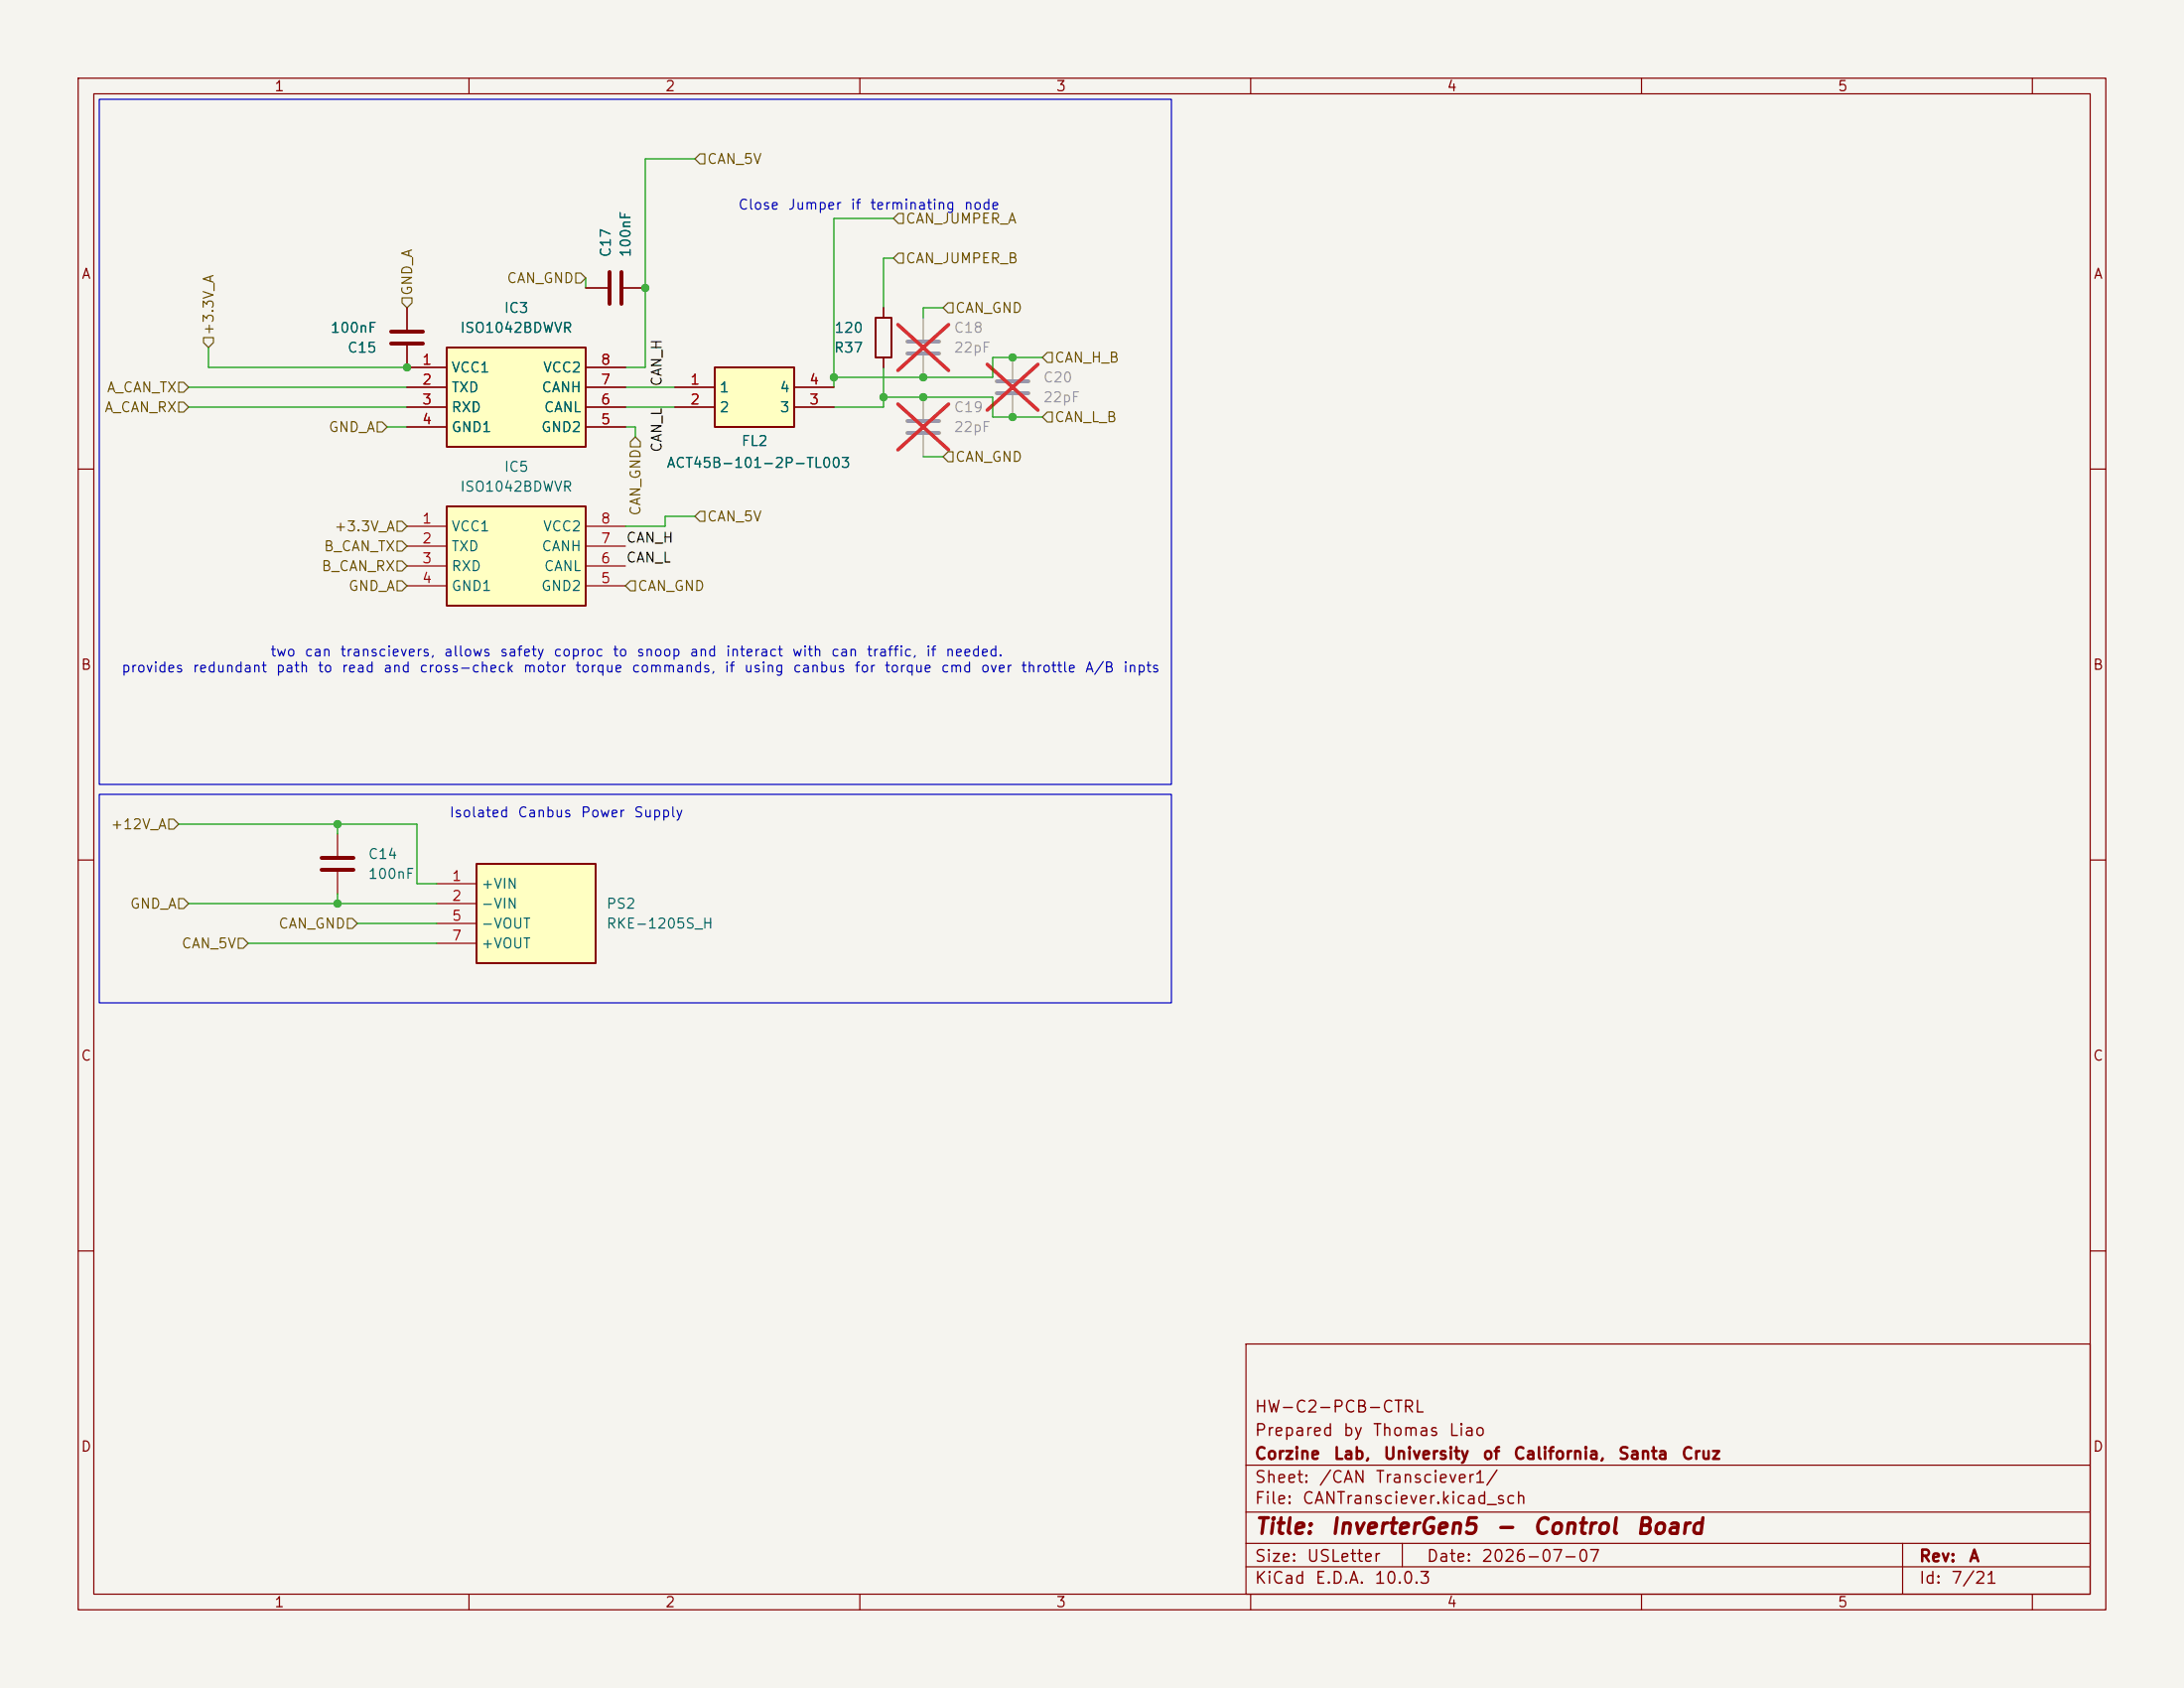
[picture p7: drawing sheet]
<svg xmlns="http://www.w3.org/2000/svg" width="279mm" height="216mm" viewBox="0 0 279 216" stroke-linecap="round" stroke-linejoin="round" font-family="sans-serif">
<path d="M0 0h279.4v215.9h-279.4z" fill="#f5f4ef" stroke="#f5f4ef" stroke-width=".13"/>
<g fill="none" stroke="#840000" stroke-width=".15">
<path d="M10 10h259.4v195.9h-259.4zM12 12h255.4v191.9h-255.4zM60 10v2M110 10v2M160 10v2M210 10v2M260 10v2M113 39.4v1.2M113 45.7v1.3M10 60h2M267.4 60h2M10 110h2"/>
<path d="M43.2 106.7v2.8M43.2 111.5v2.8M267.4 110h2M10 160h2M159.4 171.9h108v32h-108zM267.4 160h2M159.4 197.4h108M159.4 193.4h108M159.4 187.4h108M179.4 197.4v3M243.4 197.4v6.5M60 203.9v2"/>
<path d="M110 203.9v2M159.4 200.4h108M160 203.9v2M210 203.9v2M260 203.9v2"/>
</g>
<path d="M116.1 43.7h4M116.1 45.2h4M116.1 53.8h4M116.1 55.4h4M127.5 48.8h4.1M127.5 50.3h4.1" fill="none" stroke="#9c9b98" stroke-width=".51"/>
<path d="M118.1 40.6v2.8M118.1 45.5v2.8M118.1 50.8v2.8M118.1 55.6v2.8M129.5 45.7v2.8M129.5 50.5v2.8" fill="none" stroke="#9c9b98" stroke-width=".15"/>
<path d="M114.9 41.5l6.4 5.9M114.9 51.7l6.4 5.8M121.3 41.5l-6.4 5.9M121.3 51.7l-6.4 5.8M126.3 46.6l6.5 5.9M132.8 46.6l-6.5 5.9" fill="none" stroke="#e12e31" stroke-width=".46"/>
<path d="M112 40.6h2v5.1h-2z" fill="none" stroke="#840000" stroke-width=".25"/>
<path d="M41.1 109.7h4.1M41.1 111.3h4.1" fill="none" stroke="#840000" stroke-width=".51"/>
<path d="M61 110.5h15.2v12.7h-15.2z" fill="#ffffc2"/>
<path d="M61 110.5h15.2v12.7h-15.2z" fill="none" stroke="#840000" stroke-width=".25"/>
<path d="M55.9 113h5.1M55.9 115.6h5.1M55.9 118.1h5.1M55.9 120.7h5.1" fill="none" stroke="#840000" stroke-width=".15"/>
<path d="M91.4 47h10.2v7.6h-10.2z" fill="#ffffc2"/>
<path d="M91.4 47h10.2v7.6h-10.2z" fill="none" stroke="#840000" stroke-width=".25"/>
<path d="M74.9 36.8h2.8M79.8 36.8h2.7M86.4 49.5h5M86.4 52.1h5M101.6 49.5h5.1M101.6 52.1h5.1" fill="none" stroke="#840000" stroke-width=".15"/>
<path d="M78 34.8v4.1M79.5 34.8v4.1" fill="none" stroke="#840000" stroke-width=".51"/>
<path d="M57.1 64.8h17.8v12.7h-17.8z" fill="#ffffc2"/>
<path d="M57.1 64.8h17.8v12.7h-17.8z" fill="none" stroke="#840000" stroke-width=".25"/>
<path d="M52.1 39.4v2.8M52.1 44.2v2.8M52.1 67.3h5M52.1 69.9h5M52.1 72.4h5M52.1 74.9h5M74.9 67.3h5.1M74.9 69.9h5.1M74.9 72.4h5.1M74.9 74.9h5.1" fill="none" stroke="#840000" stroke-width=".15"/>
<path d="M50 43.9h4.1M50 42.4h4.1" fill="none" stroke="#840000" stroke-width=".51"/>
<path d="M57.1 44.5h17.8v12.7h-17.8z" fill="#ffffc2"/>
<path d="M57.1 44.5h17.8v12.7h-17.8z" fill="none" stroke="#840000" stroke-width=".25"/>
<g fill="none" stroke="#840000" stroke-width=".15">
<path d="M52.1 39.4v2.8M74.9 36.8h2.8M79.8 36.8h2.7M113 39.4v1.2M52.1 44.2v2.8h5M52.1 49.5h5M52.1 52.1h5M52.1 54.6h5M74.9 47h5.1M74.9 49.5h5.1M74.9 52.1h5.1M74.9 54.6h5.1"/>
<path d="M86.4 49.5h5M86.4 52.1h5M101.6 49.5h5.1M101.6 52.1h5.1M113 45.7v1.3"/>
</g>
<g fill="none" stroke="#725600" stroke-width=".15">
<path d="M89.5 19.7h.7v1.3h-.7l-.6-.7zM51.4 38.1h1.3v.6l-.6 .7-.7-.7zM73.7 34.9h.6l.6 .7-.6 .6h-.6zM114.9 27.3h.7v1.3h-.7l-.6-.7zM114.9 32.4h.7v1.3h-.7l-.6-.7zM120.6 39.4l.7-.7h.6v1.3h-.6zM22.9 51.4h.6l.6 .7-.6 .6h-.6zM22.9 48.9h.6l.6 .6-.6 .7h-.6zM26 43.2h1.3v.6l-.6 .7-.7-.7zM48.3 54h.6l.6 .6-.6 .6h-.6zM81.3 55.9l.6 .6v.7h-1.3v-.7zM121.3 57.8h.6v1.3h-.6l-.7-.7z"/>
<path d="M134 45.1h.6v1.3h-.6l-.7-.7zM134 52.7h.6v1.3h-.6l-.7-.7zM50.8 66.7h.6l.7 .6-.7 .6h-.6zM50.8 69.2h.6l.7 .7-.7 .6h-.6zM50.8 71.8h.6l.7 .6-.7 .6h-.6zM50.8 74.3h.6l.7 .6-.7 .7h-.6zM80 74.9l.6-.6h.7v1.3h-.7zM88.9 66l.6-.6h.7v1.3h-.7zM21.6 104.8h.6l.7 .6-.7 .6h-.6zM22.9 114.9h.6l.6 .7-.6 .6h-.6zM44.4 117.5h.7l.6 .6-.6 .6h-.7zM30.5 120h.6l.6 .7-.6 .6h-.6z"/>
</g>
<g fill="none" stroke="#009600" stroke-width=".15">
<path d="M74.9 35.6v1.2M88.9 20.3h-6.4v26.7h-2.5M114.3 27.9h-7.6v21.6M114.3 33h-1.3v6.4M120.6 39.4h-2.5v1.2M24.1 52.1h28M24.1 49.5h28M26.7 44.5v2.5h25.4M49.5 54.6h2.6M80 52.1h6.4M80 49.5h6.4M80 54.6h1.3v1.3"/>
<path d="M113 50.8h14v2.5h6.3M113 47v5.1h-6.3M118.1 58.4h2.5M133.3 45.7h-6.3v2.6h-20.3M88.9 66h-3.8v1.3h-5.1M22.9 105.4h30.4v7.6h2.6M24.1 115.6h31.8M43.2 105.4v1.3M43.2 114.3v1.3M45.7 118.1h10.2M31.7 120.7h24.2"/>
</g>
<path d="M12.7 12.7h137.2v87.6h-137.2zM12.7 101.6h137.2v26.7h-137.2z" fill="none" stroke="#0000c2" stroke-width=".15"/>
<g fill="#009600" stroke="#009600" stroke-width=".13">
<circle cx="106.7" cy="48.3" r=".46"/>
<circle cx="129.5" cy="45.7" r=".46"/>
<circle cx="113" cy="50.8" r=".46"/>
<circle cx="118.1" cy="50.8" r=".46"/>
<circle cx="118.1" cy="48.3" r=".46"/>
<circle cx="129.5" cy="53.3" r=".46"/>
<circle cx="52.1" cy="47" r=".46"/>
<circle cx="82.5" cy="36.8" r=".46"/>
<circle cx="43.2" cy="105.4" r=".46"/>
<circle cx="43.2" cy="115.6" r=".46"/>
</g>
<g font-size="2" fill="#840000">
<text x="160.4" y="196.7">Title:</text>
<text x="170.1" y="196.7">InverterGen5</text>
<text x="191.2" y="196.7">-</text>
<text x="196" y="196.7">Control</text>
<text x="209.1" y="196.7">Board</text>
</g>
<g font-size="1.5" fill="#840000">
<text x="160.4" y="184">Prepared</text>
<text x="160.4" y="181">HW-C2-PCB-CTRL</text>
<text x="171.7" y="184">by</text>
<text x="175.5" y="184">Thomas</text>
<text x="185.2" y="184">Liao</text>
<text x="160.4" y="190">Sheet:</text>
<text x="160.4" y="187">Corzine</text>
<text x="168.6" y="190">/CAN</text>
<text x="170.5" y="187">Lab,</text>
<text x="175.9" y="190">Transciever1/</text>
<text x="176.9" y="187">University</text>
<text x="189.6" y="187">of</text>
<text x="193.5" y="187">California,</text>
<text x="206.9" y="187">Santa</text>
<text x="215" y="187">Cruz</text>
<text x="160.4" y="192.7">File:</text>
<text x="166.5" y="192.7">CANTransciever.kicad_sch</text>
<text x="160.4" y="202.9">KiCad</text>
<text x="160.4" y="200.1">Size:</text>
<text x="167.1" y="200.1">USLetter</text>
<text x="168.1" y="202.9">E.D.A.</text>
<text x="175.7" y="202.9">10.0.3</text>
<text x="182.4" y="200.1">Date:</text>
<text x="189.4" y="200.1">2026-07-07</text>
<text x="245.4" y="200.1">Rev:</text>
<text x="245.4" y="202.9">Id:</text>
<text x="249.5" y="202.9">7/21</text>
<text x="251.8" y="200.1">A</text>
</g>
<g font-size="1.3" fill="#840000">
<text x="35" y="12">1</text>
<text x="85" y="12">2</text>
<text x="135" y="12">3</text>
<text x="185" y="12">4</text>
<text x="235" y="12">5</text>
<text x="10.3" y="36">A</text>
<text x="267.7" y="36">A</text>
<text x="10.3" y="86">B</text>
<text x="267.7" y="86">B</text>
<text x="10.3" y="136">C</text>
<text x="267.7" y="136">C</text>
<text x="10.3" y="186">D</text>
<text x="267.7" y="186">D</text>
<text x="35" y="205.9">1</text>
<text x="85" y="205.9">2</text>
<text x="135" y="205.9">3</text>
<text x="185" y="205.9">4</text>
<text x="235" y="205.9">5</text>
</g>
<g font-size="1.3" fill="#725600">
<text x="90.4" y="21.3">CAN_5V</text>
<text x="115.8" y="28.9">CAN_JUMPER_A</text>
<text x="115.8" y="34">CAN_JUMPER_B</text>
<text x="53" y="37.9" transform="rotate(-90 53 37.9)">GND_A</text>
<text x="64.7" y="36.5">CAN_GND</text>
<text x="122.1" y="40.3">CAN_GND</text>
<text x="27.6" y="43" transform="rotate(-90 27.6 43)">+3.3V_A</text>
<text x="134.8" y="46.7">CAN_H_B</text>
<text x="13.3" y="53">A_CAN_RX</text>
<text x="13.6" y="50.5">A_CAN_TX</text>
<text x="41.9" y="55.6">GND_A</text>
<text x="122.1" y="59.4">CAN_GND</text>
<text x="134.8" y="54.3">CAN_L_B</text>
<text x="41.3" y="70.8">B_CAN_TX</text>
<text x="42.7" y="68.3">+3.3V_A</text>
<text x="82.3" y="66.1" transform="rotate(-90 82.3 66.1)">CAN_GND</text>
<text x="90.4" y="67">CAN_5V</text>
<text x="41" y="73.4">B_CAN_RX</text>
<text x="44.5" y="75.9">GND_A</text>
<text x="81.5" y="75.9">CAN_GND</text>
<text x="14.1" y="106.4">+12V_A</text>
<text x="16.5" y="116.5">GND_A</text>
<text x="35.5" y="119.1">CAN_GND</text>
<text x="23.1" y="121.6">CAN_5V</text>
</g>
<g font-size="1.3" fill="#0000c2">
<text x="94.3" y="27.1">Close</text>
<text x="100.7" y="27.1">Jumper</text>
<text x="108.7" y="27.1">if</text>
<text x="111.2" y="27.1">terminating</text>
<text x="123.2" y="27.1">node</text>
<text x="15.4" y="86.3">provides</text>
<text x="24.5" y="86.3">redundant</text>
<text x="34.5" y="84.3">two</text>
<text x="35.2" y="86.3">path</text>
<text x="38.9" y="84.3">can</text>
<text x="40.5" y="86.3">to</text>
<text x="43.4" y="84.3">transcievers,</text>
<text x="43.6" y="86.3">read</text>
<text x="48.9" y="86.3">and</text>
<text x="53.6" y="86.3">cross-check</text>
<text x="56.7" y="84.3">allows</text>
<text x="63.8" y="84.3">safety</text>
<text x="66.8" y="86.3">motor</text>
<text x="70.7" y="84.3">coproc</text>
<text x="73.5" y="86.3">torque</text>
<text x="78.3" y="84.3">to</text>
<text x="80.7" y="86.3">commands,</text>
<text x="81.3" y="84.3">snoop</text>
<text x="88.1" y="84.3">and</text>
<text x="92.6" y="86.3">if</text>
<text x="92.7" y="84.3">interact</text>
<text x="95.1" y="86.3">using</text>
<text x="101.2" y="84.3">with</text>
<text x="101.3" y="86.3">canbus</text>
<text x="106.2" y="84.3">can</text>
<text x="109.2" y="86.3">for</text>
<text x="110.8" y="84.3">traffic,</text>
<text x="113.1" y="86.3">torque</text>
<text x="118.4" y="84.3">if</text>
<text x="120.3" y="86.3">cmd</text>
<text x="120.9" y="84.3">needed.</text>
<text x="125.4" y="86.3">over</text>
<text x="130.5" y="86.3">throttle</text>
<text x="138.7" y="86.3">A/B</text>
<text x="143.6" y="86.3">inpts</text>
<text x="57.4" y="104.9">Isolated</text>
<text x="66.1" y="104.9">Canbus</text>
<text x="74.2" y="104.9">Power</text>
<text x="81" y="104.9">Supply</text>
</g>
<g font-size="1.3" fill="#006464">
<text x="78.4" y="33" transform="rotate(-90 78.4 33)">C17</text>
<text x="81" y="33" transform="rotate(-90 81 33)">100nF</text>
<text x="64.4" y="40.3">IC3</text>
<text x="42.2" y="42.9">100nF</text>
<text x="44.4" y="45.4">C15</text>
<text x="57.7" y="48">VCC1</text>
<text x="58.8" y="42.9">ISO1042BDWVR</text>
<text x="69.4" y="48">VCC2</text>
<text x="106.6" y="45.4">R37</text>
<text x="106.6" y="42.9">120</text>
<text x="57.7" y="50.5">TXD</text>
<text x="57.7" y="53">RXD</text>
<text x="69.2" y="50.5">CANH</text>
<text x="69.5" y="53">CANL</text>
<text x="91.9" y="50.5">1</text>
<text x="91.9" y="53">2</text>
<text x="99.7" y="53">3</text>
<text x="99.7" y="50.5">4</text>
<text x="57.7" y="55.6">GND1</text>
<text x="69.1" y="55.6">GND2</text>
<text x="94.8" y="57.4">FL2</text>
<text x="58.8" y="63.2">ISO1042BDWVR</text>
<text x="64.4" y="60.7">IC5</text>
<text x="85.2" y="60.2">ACT45B-101-2P-TL003</text>
<text x="57.7" y="68.3">VCC1</text>
<text x="57.7" y="70.8">TXD</text>
<text x="69.2" y="70.8">CANH</text>
<text x="69.4" y="68.3">VCC2</text>
<text x="57.7" y="73.4">RXD</text>
<text x="57.7" y="75.9">GND1</text>
<text x="69.1" y="75.9">GND2</text>
<text x="69.5" y="73.4">CANL</text>
<text x="47" y="112.7">100nF</text>
<text x="47" y="110.2">C14</text>
<text x="61.5" y="114">+VIN</text>
<text x="61.5" y="116.5">-VIN</text>
<text x="61.5" y="119.1">-VOUT</text>
<text x="77.5" y="116.5">PS2</text>
<text x="77.5" y="119.1">RKE-1205S_H</text>
<text x="61.5" y="121.6">+VOUT</text>
</g>
<g font-size="1.3" fill="#a90000">
<text x="53.9" y="47">1</text>
<text x="76.8" y="47">8</text>
<text x="53.9" y="49.5">2</text>
<text x="53.9" y="52">3</text>
<text x="76.8" y="52">6</text>
<text x="76.8" y="49.5">7</text>
<text x="88.2" y="49.5">1</text>
<text x="88.2" y="52">2</text>
<text x="103.4" y="52">3</text>
<text x="103.4" y="49.5">4</text>
<text x="53.9" y="54.6">4</text>
<text x="76.8" y="54.6">5</text>
<text x="53.9" y="67.3">1</text>
<text x="53.9" y="69.8">2</text>
<text x="76.8" y="69.8">7</text>
<text x="76.8" y="67.3">8</text>
<text x="53.9" y="72.4">3</text>
<text x="53.9" y="74.9">4</text>
<text x="76.8" y="74.9">5</text>
<text x="76.8" y="72.4">6</text>
<text x="57.7" y="113">1</text>
<text x="57.7" y="115.5">2</text>
<text x="57.7" y="118.1">5</text>
<text x="57.7" y="120.6">7</text>
</g>
<g font-size="1.3" fill="#939391">
<text x="121.9" y="42.9">C18</text>
<text x="121.9" y="45.4">22pF</text>
<text x="121.9" y="53">C19</text>
<text x="133.4" y="49.2">C20</text>
<text x="133.4" y="51.8">22pF</text>
<text x="121.9" y="55.6">22pF</text>
</g>
<g font-size="1.3" fill="#0f0f0f">
<text x="85" y="49.5" transform="rotate(-90 85 49.5)">CAN_H</text>
<text x="85" y="58" transform="rotate(-90 85 58)">CAN_L</text>
<text x="80" y="69.7">CAN_H</text>
<text x="80" y="72.3">CAN_L</text>
</g>
</svg>
